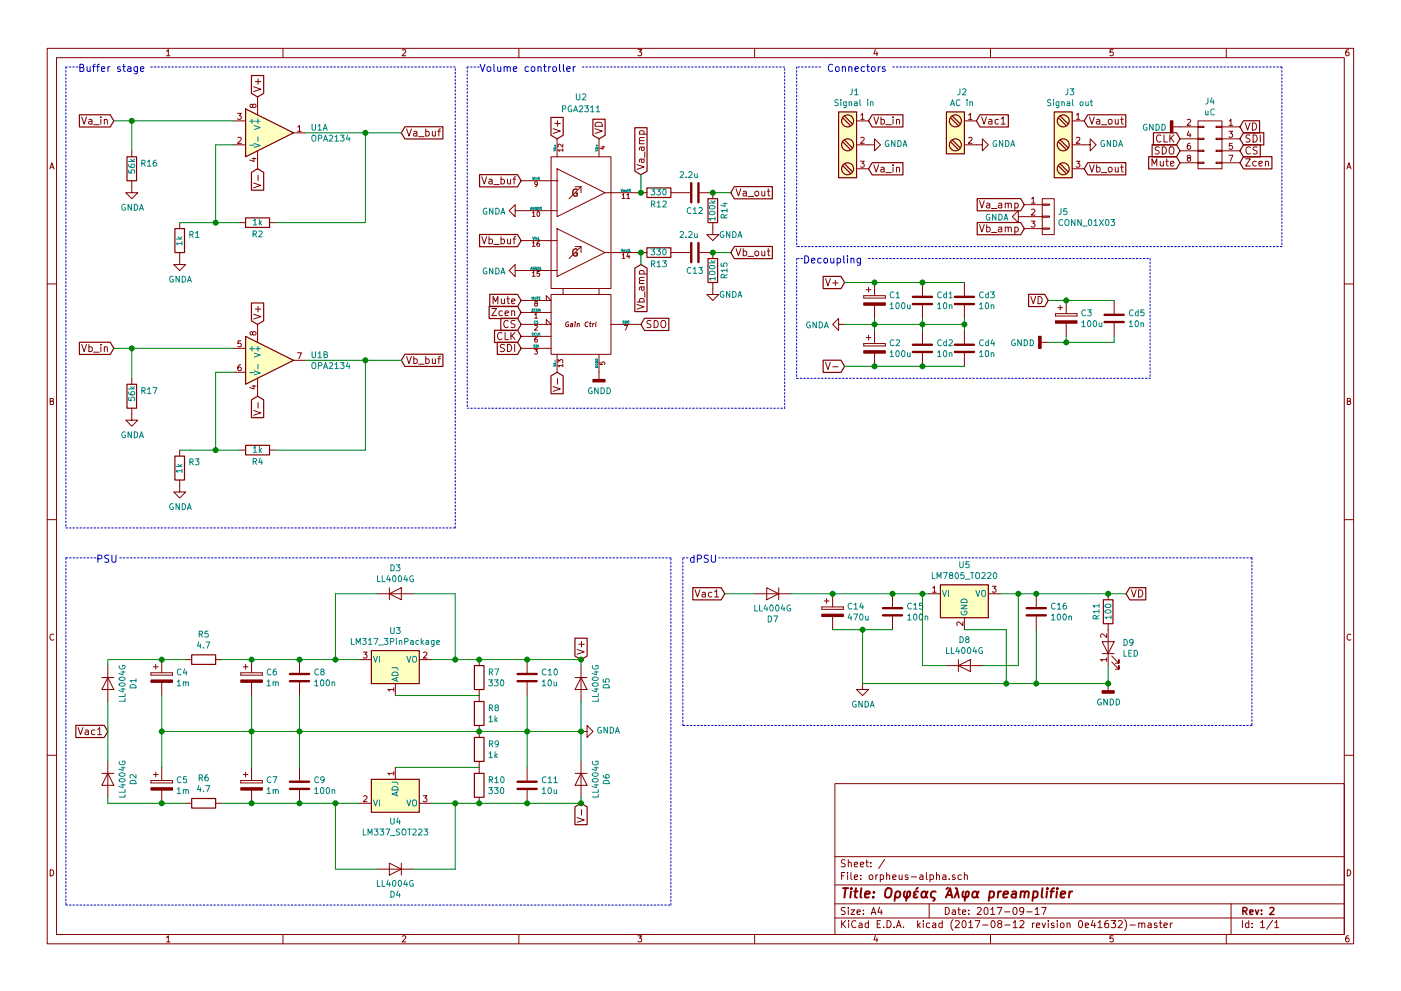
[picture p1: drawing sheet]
EESchema Schematic File Version 2
LIBS:power
LIBS:device
LIBS:transistors
LIBS:conn
LIBS:linear
LIBS:regul
LIBS:74xx
LIBS:cmos4000
LIBS:adc-dac
LIBS:memory
LIBS:xilinx
LIBS:microcontrollers
LIBS:dsp
LIBS:microchip
LIBS:analog_switches
LIBS:motorola
LIBS:texas
LIBS:intel
LIBS:audio
LIBS:interface
LIBS:digital-audio
LIBS:philips
LIBS:display
LIBS:cypress
LIBS:siliconi
LIBS:opto
LIBS:atmel
LIBS:contrib
LIBS:valves
LIBS:pga2311
LIBS:orpheus-alpha-cache
EELAYER 26 0
EELAYER END
$Descr A4 11693 8268
encoding utf-8
Sheet 1 1
Title "Ορφέας Άλφα preamplifier"
Date "2017-09-17"
Rev "2"
Comp ""
Comment1 ""
Comment2 ""
Comment3 ""
Comment4 ""
$EndDescr
$Comp
L OPA2134 U1
U 1 1
P 2250 1100
F 0 "U1" H 2591 1146 50  0000 L CNN
F 1 "OPA2134" H 2591 1055 50  0000 L CNN
F 2 "Housings_SOIC:SOIC-8_3.9x4.9mm_Pitch1.27mm" H 2250 1100 50  0001 C CNN
F 3 "" H 2250 1100 50  0001 C CNN
F 4 "OPA2134UA/2K5" H 2250 1100 60  0001 C CNN "manf#"
	1    2250 1100
	1    0    0    -1  
$EndComp
$Comp
L R R16
U 1 1
P 1100 1400
F 0 "R16" H 1170 1446 50  0000 L CNN
F 1 "56k" V 1100 1350 50  0000 L CNN
F 2 "Resistors_SMD:R_0603_HandSoldering" V 1030 1400 50  0001 C CNN
F 3 "" H 1100 1400 50  0001 C CNN
F 4 "1%" H 1100 1400 60  0001 C CNN "Tolerance"
F 5 "1/4 W" H 1100 1400 60  0001 C CNN "Power"
F 6 "ERJ-PA3F5602V" H 1100 1400 60  0001 C CNN "manf#"
	1    1100 1400
	1    0    0    -1  
$EndComp
$Comp
L R R1
U 1 1
P 1500 2000
F 0 "R1" H 1430 1954 50  0000 R CNN
F 1 "1k" V 1500 2050 50  0000 R CNN
F 2 "Resistors_SMD:R_0603_HandSoldering" V 1430 2000 50  0001 C CNN
F 3 "" H 1500 2000 50  0001 C CNN
F 4 "1%" H 1100 1400 60  0001 C CNN "Tolerance"
F 5 "1/4 W" H 1100 1400 60  0001 C CNN "Power"
F 6 "RCA06031K00FKEAHP" H 1500 2000 60  0001 C CNN "manf#"
	1    1500 2000
	-1   0    0    1   
$EndComp
$Comp
L R R2
U 1 1
P 2150 1850
F 0 "R2" V 2050 1850 50  0000 C CNN
F 1 "1k" V 2150 1850 50  0000 C CNN
F 2 "Resistors_SMD:R_0603_HandSoldering" V 2080 1850 50  0001 C CNN
F 3 "" H 2150 1850 50  0001 C CNN
F 4 "1%" H 1100 1400 60  0001 C CNN "Tolerance"
F 5 "1/4 W" H 1100 1400 60  0001 C CNN "Power"
	1    2150 1850
	0    -1   -1   0   
$EndComp
Text GLabel 950  1000 0    60   Input ~ 0
Va_in
$Comp
L C C12
U 1 1
P 5800 1600
F 0 "C12" V 5950 1600 50  0000 C CNN
F 1 "2.2u" V 5650 1550 50  0000 C CNN
F 2 "Capacitors_THT:C_Rect_L7.2mm_W7.2mm_P5.00mm_FKS2_FKP2_MKS2_MKP2" H 5838 1450 50  0001 C CNN
F 3 "" H 5800 1600 50  0001 C CNN
F 4 "MKS2C042201K00KSSD" V 5800 1600 60  0001 C CNN "manf#"
	1    5800 1600
	0    1    1    0   
$EndComp
Text GLabel 2150 800  1    60   Input ~ 0
V+
Text GLabel 2150 1400 3    60   Input ~ 0
V-
Text GLabel 7050 2350 0    60   Input ~ 0
V+
Text GLabel 7050 3050 0    60   Input ~ 0
V-
$Comp
L C Cd1
U 1 1
P 7700 2500
F 0 "Cd1" H 7815 2546 50  0000 L CNN
F 1 "10n" H 7815 2455 50  0000 L CNN
F 2 "Capacitors_SMD:C_0603_HandSoldering" H 7738 2350 50  0001 C CNN
F 3 "" H 7700 2500 50  0001 C CNN
F 4 "06035C103JAT2A" H 7700 2500 60  0001 C CNN "manf#"
	1    7700 2500
	1    0    0    -1  
$EndComp
$Comp
L C Cd2
U 1 1
P 7700 2900
F 0 "Cd2" H 7815 2946 50  0000 L CNN
F 1 "10n" H 7815 2855 50  0000 L CNN
F 2 "Capacitors_SMD:C_0603_HandSoldering" H 7738 2750 50  0001 C CNN
F 3 "" H 7700 2900 50  0001 C CNN
F 4 "06035C103JAT2A" H 7700 2900 60  0001 C CNN "manf#"
	1    7700 2900
	1    0    0    -1  
$EndComp
$Comp
L CP C1
U 1 1
P 7300 2500
F 0 "C1" H 7418 2546 50  0000 L CNN
F 1 "100u" H 7418 2455 50  0000 L CNN
F 2 "Capacitors_THT:CP_Radial_D5.0mm_P2.00mm" H 7338 2350 50  0001 C CNN
F 3 "" H 7300 2500 50  0001 C CNN
F 4 "UFW1C101MDD1TD" H 7300 2500 60  0001 C CNN "manf#"
F 5 "16V" H 7300 2500 60  0001 C CNN "Voltage"
	1    7300 2500
	1    0    0    -1  
$EndComp
$Comp
L CP C2
U 1 1
P 7300 2900
F 0 "C2" H 7418 2946 50  0000 L CNN
F 1 "100u" H 7418 2855 50  0000 L CNN
F 2 "Capacitors_THT:CP_Radial_D5.0mm_P2.00mm" H 7338 2750 50  0001 C CNN
F 3 "" H 7300 2900 50  0001 C CNN
F 4 "16V" H 7300 2900 60  0001 C CNN "Voltage"
	1    7300 2900
	1    0    0    -1  
$EndComp
$Comp
L C Cd3
U 1 1
P 8050 2500
F 0 "Cd3" H 8165 2546 50  0000 L CNN
F 1 "10n" H 8165 2455 50  0000 L CNN
F 2 "Capacitors_SMD:C_0603_HandSoldering" H 8088 2350 50  0001 C CNN
F 3 "" H 8050 2500 50  0001 C CNN
F 4 "06035C103JAT2A" H 8050 2500 60  0001 C CNN "manf#"
	1    8050 2500
	1    0    0    -1  
$EndComp
$Comp
L C Cd4
U 1 1
P 8050 2900
F 0 "Cd4" H 8165 2946 50  0000 L CNN
F 1 "10n" H 8165 2855 50  0000 L CNN
F 2 "Capacitors_SMD:C_0603_HandSoldering" H 8088 2750 50  0001 C CNN
F 3 "" H 8050 2900 50  0001 C CNN
F 4 "06035C103JAT2A" H 8050 2900 60  0001 C CNN "manf#"
	1    8050 2900
	1    0    0    -1  
$EndComp
Text Notes 6700 2200 0    60   ~ 0
Decoupling
$Comp
L OPA2134 U1
U 2 1
P 2250 3000
F 0 "U1" H 2591 3046 50  0000 L CNN
F 1 "OPA2134" H 2591 2955 50  0000 L CNN
F 2 "Housings_SOIC:SOIC-8_3.9x4.9mm_Pitch1.27mm" H 2250 3000 50  0001 C CNN
F 3 "" H 2250 3000 50  0001 C CNN
F 4 "OPA2134UA/2K5" H 2250 3000 60  0001 C CNN "manf#"
	2    2250 3000
	1    0    0    -1  
$EndComp
$Comp
L R R17
U 1 1
P 1100 3300
F 0 "R17" H 1170 3346 50  0000 L CNN
F 1 "56k" V 1100 3250 50  0000 L CNN
F 2 "Resistors_SMD:R_0603_HandSoldering" V 1030 3300 50  0001 C CNN
F 3 "" H 1100 3300 50  0001 C CNN
F 4 "1%" H 1100 1400 60  0001 C CNN "Tolerance"
F 5 "1/4 W" H 1100 1400 60  0001 C CNN "Power"
	1    1100 3300
	1    0    0    -1  
$EndComp
$Comp
L R R3
U 1 1
P 1500 3900
F 0 "R3" H 1430 3854 50  0000 R CNN
F 1 "1k" V 1500 3950 50  0000 R CNN
F 2 "Resistors_SMD:R_0603_HandSoldering" V 1430 3900 50  0001 C CNN
F 3 "" H 1500 3900 50  0001 C CNN
F 4 "1%" H 1100 1400 60  0001 C CNN "Tolerance"
F 5 "1/4 W" H 1100 1400 60  0001 C CNN "Power"
	1    1500 3900
	-1   0    0    1   
$EndComp
$Comp
L R R4
U 1 1
P 2150 3750
F 0 "R4" V 2050 3750 50  0000 C CNN
F 1 "1k" V 2150 3750 50  0000 C CNN
F 2 "Resistors_SMD:R_0603_HandSoldering" V 2080 3750 50  0001 C CNN
F 3 "" H 2150 3750 50  0001 C CNN
F 4 "1%" H 1100 1400 60  0001 C CNN "Tolerance"
F 5 "1/4 W" H 1100 1400 60  0001 C CNN "Power"
	1    2150 3750
	0    -1   -1   0   
$EndComp
Text GLabel 950  2900 0    60   Input ~ 0
Vb_in
Text GLabel 2150 2700 1    60   Input ~ 0
V+
Text GLabel 2150 3300 3    60   Input ~ 0
V-
Text Notes 650  600  0    60   ~ 0
Buffer stage
Text GLabel 3350 1100 2    60   Input ~ 0
Va_buf
Text GLabel 3350 3000 2    60   Input ~ 0
Vb_buf
$Comp
L PGA2311 U2
U 1 1
P 4850 1350
F 0 "U2" H 4850 1900 50  0000 C CNN
F 1 "PGA2311" H 4850 1800 50  0000 C CNN
F 2 "Housings_SOIC:SOIC-16W_7.5x10.3mm_Pitch1.27mm" H 4850 1350 50  0001 C CNN
F 3 "" H 4850 1350 50  0001 C CNN
F 4 "PGA2311U" H 4850 1350 60  0001 C CNN "manf#"
	1    4850 1350
	1    0    0    -1  
$EndComp
Text GLabel 4650 1150 1    60   Input ~ 0
V+
Text GLabel 4650 3100 3    60   Input ~ 0
V-
Text GLabel 5000 1150 1    60   Input ~ 0
VD
Text GLabel 4350 1500 0    60   Input ~ 0
Va_buf
Text GLabel 4350 2000 0    60   Input ~ 0
Vb_buf
Text GLabel 6100 1600 2    60   Input ~ 0
Va_out
Text GLabel 6100 2100 2    60   Input ~ 0
Vb_out
Text GLabel 4350 2500 0    60   Input ~ 0
Mute
Text GLabel 4350 2600 0    60   Input ~ 0
Zcen
Text GLabel 4350 2700 0    60   Input ~ 0
CS
Text GLabel 4350 2800 0    60   Input ~ 0
CLK
Text GLabel 4350 2900 0    60   Input ~ 0
SDI
Text GLabel 5350 2700 2    60   Input ~ 0
SDO
Text Notes 4000 600  0    60   ~ 0
Volume controller
$Comp
L Screw_Terminal_1x03 J1
U 1 1
P 7050 1200
F 0 "J1" H 7130 1642 50  0000 C CNN
F 1 "Signal in" H 7130 1551 50  0000 C CNN
F 2 "Connectors_Terminal_Blocks:TerminalBlock_Pheonix_MKDS1.5-3pol" H 7050 875 50  0001 C CNN
F 3 "" H 7025 1300 50  0001 C CNN
F 4 "1715035" H 7050 1200 60  0001 C CNN "manf#"
	1    7050 1200
	1    0    0    -1  
$EndComp
$Comp
L Screw_Terminal_1x03 J3
U 1 1
P 8850 1200
F 0 "J3" H 8930 1642 50  0000 C CNN
F 1 "Signal out" H 8930 1551 50  0000 C CNN
F 2 "Connectors_Terminal_Blocks:TerminalBlock_Pheonix_MKDS1.5-3pol" H 8850 875 50  0001 C CNN
F 3 "" H 8825 1300 50  0001 C CNN
F 4 "1715035" H 8850 1200 60  0001 C CNN "manf#"
	1    8850 1200
	1    0    0    -1  
$EndComp
Text GLabel 9050 1000 2    60   Input ~ 0
Va_out
Text GLabel 9050 1400 2    60   Input ~ 0
Vb_out
$Comp
L CONN_02X04 J4
U 1 1
P 10100 1200
F 0 "J4" H 10100 1565 50  0000 C CNN
F 1 "uC" H 10100 1474 50  0000 C CNN
F 2 "Pin_Headers:Pin_Header_Straight_2x04_Pitch2.54mm" H 10100 0   50  0001 C CNN
F 3 "" H 10100 0   50  0001 C CNN
F 4 "M20-9970445" H 10100 1200 60  0001 C CNN "manf#"
	1    10100 1200
	-1   0    0    -1  
$EndComp
Text GLabel 10350 1050 2    60   Input ~ 0
VD
Text GLabel 9850 1350 0    60   Input ~ 0
Mute
Text GLabel 10350 1350 2    60   Input ~ 0
Zcen
Text GLabel 10350 1250 2    60   Input ~ 0
CS
Text GLabel 9850 1150 0    60   Input ~ 0
CLK
Text GLabel 10350 1150 2    60   Input ~ 0
SDI
Text GLabel 9850 1250 0    60   Input ~ 0
SDO
Text Notes 6900 600  0    60   ~ 0
Connectors
Text GLabel 8750 2500 0    60   Input ~ 0
VD
$Comp
L CP C3
U 1 1
P 8900 2650
F 0 "C3" H 9018 2696 50  0000 L CNN
F 1 "100u" H 9018 2605 50  0000 L CNN
F 2 "Capacitors_THT:CP_Radial_D5.0mm_P2.00mm" H 8938 2500 50  0001 C CNN
F 3 "" H 8900 2650 50  0001 C CNN
F 4 "16V" H 8900 2650 60  0001 C CNN "Voltage"
	1    8900 2650
	1    0    0    -1  
$EndComp
$Comp
L C Cd5
U 1 1
P 9300 2650
F 0 "Cd5" H 9415 2696 50  0000 L CNN
F 1 "10n" H 9415 2605 50  0000 L CNN
F 2 "Capacitors_SMD:C_0603_HandSoldering" H 9338 2500 50  0001 C CNN
F 3 "" H 9300 2650 50  0001 C CNN
F 4 "06035C103JAT2A" H 9300 2650 60  0001 C CNN "manf#"
	1    9300 2650
	1    0    0    -1  
$EndComp
$Comp
L Screw_Terminal_1x02 J2
U 1 1
P 7950 1100
F 0 "J2" H 8030 1442 50  0000 C CNN
F 1 "AC in" H 8030 1351 50  0000 C CNN
F 2 "Connectors_Terminal_Blocks:TerminalBlock_Pheonix_MKDS1.5-2pol" H 7950 875 50  0001 C CNN
F 3 "" H 7925 1100 50  0001 C CNN
F 4 "1715022" H 7950 1100 60  0001 C CNN "manf#"
	1    7950 1100
	1    0    0    -1  
$EndComp
Text GLabel 8150 1000 2    60   Input ~ 0
Vac1
$Comp
L LM317_3PinPackage U3
U 1 1
P 3300 5500
F 0 "U3" H 3300 5742 50  0000 C CNN
F 1 "LM317_3PinPackage" H 3300 5651 50  0000 C CNN
F 2 "TO_SOT_Packages_SMD:SOT-223-3Lead_TabPin2" H 3300 5750 50  0001 C CIN
F 3 "http://www.ti.com/lit/ds/symlink/lm317.pdf" H 3300 5500 50  0001 C CNN
F 4 "LM317DCYR" H 3300 5500 60  0001 C CNN "manf#"
	1    3300 5500
	1    0    0    -1  
$EndComp
$Comp
L LM337_SOT223 U4
U 1 1
P 3300 6700
F 0 "U4" H 3300 6550 50  0000 C CNN
F 1 "LM337_SOT223" H 3300 6459 50  0000 C CNN
F 2 "TO_SOT_Packages_SMD:SOT-223-3Lead_TabPin2" H 3300 6500 50  0001 C CIN
F 3 "http://www.ti.com/lit/gpn/lm337-n" H 3300 6700 50  0001 C CNN
F 4 "LM337IMP/NOPB" H 3300 6700 60  0001 C CNN "manf#"
	1    3300 6700
	1    0    0    -1  
$EndComp
$Comp
L D D1
U 1 1
P 900 5700
F 0 "D1" H 900 5916 50  0000 C CNN
F 1 "LL4004G" H 900 5825 50  0000 C CNN
F 2 "Diodes_SMD:D_MELF_Handsoldering" H 900 5700 50  0001 C CNN
F 3 "http://www.mouser.com/ds/2/395/LL4001G%20SERIES_E15-1112814.pdf" H 900 5700 50  0001 C CNN
F 4 "LL4004G L0" H 900 5700 60  0001 C CNN "manf#"
	1    900  5700
	0    1    1    0   
$EndComp
$Comp
L D D2
U 1 1
P 900 6500
F 0 "D2" H 900 6716 50  0000 C CNN
F 1 "LL4004G" H 900 6625 50  0000 C CNN
F 2 "Diodes_SMD:D_MELF_Handsoldering" H 900 6500 50  0001 C CNN
F 3 "http://www.mouser.com/ds/2/395/LL4001G%20SERIES_E15-1112814.pdf" H 900 5700 50  0001 C CNN
	1    900  6500
	0    1    1    0   
$EndComp
$Comp
L D D5
U 1 1
P 4850 5700
F 0 "D5" H 4850 5916 50  0000 C CNN
F 1 "LL4004G" H 4850 5825 50  0000 C CNN
F 2 "Diodes_SMD:D_MELF_Handsoldering" H 4850 5700 50  0001 C CNN
F 3 "http://www.mouser.com/ds/2/395/LL4001G%20SERIES_E15-1112814.pdf" H 900 5700 50  0001 C CNN
	1    4850 5700
	0    1    1    0   
$EndComp
$Comp
L D D6
U 1 1
P 4850 6500
F 0 "D6" H 4850 6716 50  0000 C CNN
F 1 "LL4004G" H 4850 6625 50  0000 C CNN
F 2 "Diodes_SMD:D_MELF_Handsoldering" H 4850 6500 50  0001 C CNN
F 3 "http://www.mouser.com/ds/2/395/LL4001G%20SERIES_E15-1112814.pdf" H 900 5700 50  0001 C CNN
	1    4850 6500
	0    1    1    0   
$EndComp
$Comp
L D D3
U 1 1
P 3300 4950
F 0 "D3" H 3300 5166 50  0000 C CNN
F 1 "LL4004G" H 3300 5075 50  0000 C CNN
F 2 "Diodes_SMD:D_MELF_Handsoldering" H 3300 4950 50  0001 C CNN
F 3 "http://www.mouser.com/ds/2/395/LL4001G%20SERIES_E15-1112814.pdf" H 900 5700 50  0001 C CNN
	1    3300 4950
	1    0    0    -1  
$EndComp
$Comp
L D D4
U 1 1
P 3300 7250
F 0 "D4" H 3300 7466 50  0000 C CNN
F 1 "LL4004G" H 3300 7375 50  0000 C CNN
F 2 "Diodes_SMD:D_MELF_Handsoldering" H 3300 7250 50  0001 C CNN
F 3 "http://www.mouser.com/ds/2/395/LL4001G%20SERIES_E15-1112814.pdf" H 900 5700 50  0001 C CNN
	1    3300 7250
	-1   0    0    1   
$EndComp
$Comp
L R R5
U 1 1
P 1700 5500
F 0 "R5" V 1907 5500 50  0000 C CNN
F 1 "4.7" V 1816 5500 50  0000 C CNN
F 2 "Resistors_SMD:R_1218_HandSoldering" V 1630 5500 50  0001 C CNN
F 3 "" H 1700 5500 50  0001 C CNN
F 4 "1%" H 1100 1400 60  0001 C CNN "Tolerance"
F 5 "1 W" H 1100 1400 60  0001 C CNN "Power"
F 6 "RCL12184R70JNEK" V 1700 5500 60  0001 C CNN "manf#"
	1    1700 5500
	0    -1   -1   0   
$EndComp
$Comp
L R R6
U 1 1
P 1700 6700
F 0 "R6" V 1907 6700 50  0000 C CNN
F 1 "4.7" V 1816 6700 50  0000 C CNN
F 2 "Resistors_SMD:R_1218_HandSoldering" V 1630 6700 50  0001 C CNN
F 3 "" H 1700 6700 50  0001 C CNN
F 4 "1%" H 1100 1400 60  0001 C CNN "Tolerance"
F 5 "1 W" H 1100 1400 60  0001 C CNN "Power"
	1    1700 6700
	0    -1   -1   0   
$EndComp
$Comp
L R R7
U 1 1
P 4000 5650
F 0 "R7" H 4070 5696 50  0000 L CNN
F 1 "330" H 4070 5605 50  0000 L CNN
F 2 "Resistors_SMD:R_0603_HandSoldering" V 3930 5650 50  0001 C CNN
F 3 "" H 4000 5650 50  0001 C CNN
F 4 "1%" H 1100 1400 60  0001 C CNN "Tolerance"
F 5 "1/4 W" H 1100 1400 60  0001 C CNN "Power"
F 6 "ERJ-PA3F3300V" H 4000 5650 60  0001 C CNN "manf#"
	1    4000 5650
	1    0    0    -1  
$EndComp
$Comp
L R R10
U 1 1
P 4000 6550
F 0 "R10" H 4070 6596 50  0000 L CNN
F 1 "330" H 4070 6505 50  0000 L CNN
F 2 "Resistors_SMD:R_0603_HandSoldering" V 3930 6550 50  0001 C CNN
F 3 "" H 4000 6550 50  0001 C CNN
F 4 "1%" H 1100 1400 60  0001 C CNN "Tolerance"
F 5 "1/4 W" H 1100 1400 60  0001 C CNN "Power"
	1    4000 6550
	1    0    0    -1  
$EndComp
$Comp
L R R9
U 1 1
P 4000 6250
F 0 "R9" H 4070 6296 50  0000 L CNN
F 1 "1k" H 4070 6205 50  0000 L CNN
F 2 "Resistors_SMD:R_0603_HandSoldering" V 3930 6250 50  0001 C CNN
F 3 "" H 4000 6250 50  0001 C CNN
F 4 "1%" H 1100 1400 60  0001 C CNN "Tolerance"
F 5 "1/4 W" H 1100 1400 60  0001 C CNN "Power"
	1    4000 6250
	1    0    0    -1  
$EndComp
$Comp
L R R8
U 1 1
P 4000 5950
F 0 "R8" H 4070 5996 50  0000 L CNN
F 1 "1k" H 4070 5905 50  0000 L CNN
F 2 "Resistors_SMD:R_0603_HandSoldering" V 3930 5950 50  0001 C CNN
F 3 "" H 4000 5950 50  0001 C CNN
F 4 "1%" H 1100 1400 60  0001 C CNN "Tolerance"
F 5 "1/4 W" H 1100 1400 60  0001 C CNN "Power"
	1    4000 5950
	1    0    0    -1  
$EndComp
$Comp
L C C8
U 1 1
P 2500 5650
F 0 "C8" H 2615 5696 50  0000 L CNN
F 1 "100n" H 2615 5605 50  0000 L CNN
F 2 "Capacitors_SMD:C_0603_HandSoldering" H 2538 5500 50  0001 C CNN
F 3 "" H 2500 5650 50  0001 C CNN
F 4 "CL10B104JB8NNNC" H 2500 5650 60  0001 C CNN "manf#"
	1    2500 5650
	1    0    0    -1  
$EndComp
$Comp
L C C9
U 1 1
P 2500 6550
F 0 "C9" H 2615 6596 50  0000 L CNN
F 1 "100n" H 2615 6505 50  0000 L CNN
F 2 "Capacitors_SMD:C_0603_HandSoldering" H 2538 6400 50  0001 C CNN
F 3 "" H 2500 6550 50  0001 C CNN
F 4 "CL10B104JB8NNNC" H 2500 6550 60  0001 C CNN "manf#"
	1    2500 6550
	1    0    0    -1  
$EndComp
$Comp
L CP C6
U 1 1
P 2100 5650
F 0 "C6" H 2218 5696 50  0000 L CNN
F 1 "1m" H 2218 5605 50  0000 L CNN
F 2 "Capacitors_THT:CP_Radial_D10.0mm_P7.50mm" H 2138 5500 50  0001 C CNN
F 3 "" H 2100 5650 50  0001 C CNN
F 4 "25V" H 1350 5650 60  0001 C CNN "Voltage"
	1    2100 5650
	1    0    0    -1  
$EndComp
$Comp
L CP C7
U 1 1
P 2100 6550
F 0 "C7" H 2218 6596 50  0000 L CNN
F 1 "1m" H 2218 6505 50  0000 L CNN
F 2 "Capacitors_THT:CP_Radial_D10.0mm_P7.50mm" H 2138 6400 50  0001 C CNN
F 3 "" H 2100 6550 50  0001 C CNN
F 4 "25V" H 1350 5650 60  0001 C CNN "Voltage"
	1    2100 6550
	1    0    0    -1  
$EndComp
$Comp
L CP C4
U 1 1
P 1350 5650
F 0 "C4" H 1468 5696 50  0000 L CNN
F 1 "1m" H 1468 5605 50  0000 L CNN
F 2 "Capacitors_THT:CP_Radial_D10.0mm_P7.50mm" H 1388 5500 50  0001 C CNN
F 3 "" H 1350 5650 50  0001 C CNN
F 4 "25V" H 1350 5650 60  0001 C CNN "Voltage"
F 5 "UFW1E102MPD" H 1350 5650 60  0001 C CNN "manf#"
	1    1350 5650
	1    0    0    -1  
$EndComp
$Comp
L CP C5
U 1 1
P 1350 6550
F 0 "C5" H 1468 6596 50  0000 L CNN
F 1 "1m" H 1468 6505 50  0000 L CNN
F 2 "Capacitors_THT:CP_Radial_D10.0mm_P7.50mm" H 1388 6400 50  0001 C CNN
F 3 "" H 1350 6550 50  0001 C CNN
F 4 "25V" H 1350 5650 60  0001 C CNN "Voltage"
	1    1350 6550
	1    0    0    -1  
$EndComp
$Comp
L C C10
U 1 1
P 4400 5650
F 0 "C10" H 4515 5696 50  0000 L CNN
F 1 "10u" H 4515 5605 50  0000 L CNN
F 2 "Capacitors_SMD:C_0603_HandSoldering" H 4438 5500 50  0001 C CNN
F 3 "" H 4400 5650 50  0001 C CNN
F 4 "CL10A106MO8NQNC" H 4400 5650 60  0001 C CNN "manf#"
	1    4400 5650
	1    0    0    -1  
$EndComp
$Comp
L C C11
U 1 1
P 4400 6550
F 0 "C11" H 4515 6596 50  0000 L CNN
F 1 "10u" H 4515 6505 50  0000 L CNN
F 2 "Capacitors_SMD:C_0603_HandSoldering" H 4438 6400 50  0001 C CNN
F 3 "" H 4400 6550 50  0001 C CNN
F 4 "CL10A106MO8NQNC" H 4400 6550 60  0001 C CNN "manf#"
	1    4400 6550
	1    0    0    -1  
$EndComp
Text GLabel 900  6100 0    60   Input ~ 0
Vac1
Text GLabel 4850 5500 1    60   Input ~ 0
V+
Text GLabel 4850 6700 3    60   Input ~ 0
V-
Text GLabel 7250 1000 2    60   Input ~ 0
Vb_in
Text Notes 800  4700 0    60   ~ 0
PSU
$Comp
L D D7
U 1 1
P 6450 4950
F 0 "D7" H 6450 5166 50  0000 C CNN
F 1 "LL4004G" H 6450 5075 50  0000 C CNN
F 2 "Diodes_SMD:D_MELF_Handsoldering" H 6450 4950 50  0001 C CNN
F 3 "http://www.mouser.com/ds/2/395/LL4001G%20SERIES_E15-1112814.pdf" H 900 5700 50  0001 C CNN
	1    6450 4950
	-1   0    0    1   
$EndComp
$Comp
L CP C14
U 1 1
P 6950 5100
F 0 "C14" H 7068 5146 50  0000 L CNN
F 1 "470u" H 7068 5055 50  0000 L CNN
F 2 "Capacitors_THT:CP_Radial_D10.0mm_P7.50mm" H 6988 4950 50  0001 C CNN
F 3 "" H 6950 5100 50  0001 C CNN
F 4 "UFW1E471MPD1TD" H 6950 5100 60  0001 C CNN "manf#"
F 5 "25V" H 6950 5100 60  0001 C CNN "Voltage"
	1    6950 5100
	1    0    0    -1  
$EndComp
$Comp
L C C15
U 1 1
P 7450 5100
F 0 "C15" H 7565 5146 50  0000 L CNN
F 1 "100n" H 7565 5055 50  0000 L CNN
F 2 "Capacitors_SMD:C_0603_HandSoldering" H 7488 4950 50  0001 C CNN
F 3 "" H 7450 5100 50  0001 C CNN
F 4 "CL10B104JB8NNNC" H 7450 5100 60  0001 C CNN "manf#"
	1    7450 5100
	1    0    0    -1  
$EndComp
$Comp
L C C16
U 1 1
P 8650 5100
F 0 "C16" H 8765 5146 50  0000 L CNN
F 1 "100n" H 8765 5055 50  0000 L CNN
F 2 "Capacitors_SMD:C_0603_HandSoldering" H 8688 4950 50  0001 C CNN
F 3 "" H 8650 5100 50  0001 C CNN
F 4 "CL10B104JB8NNNC" H 8650 5100 60  0001 C CNN "manf#"
	1    8650 5100
	1    0    0    -1  
$EndComp
$Comp
L D D8
U 1 1
P 8050 5550
F 0 "D8" H 8050 5766 50  0000 C CNN
F 1 "LL4004G" H 8050 5675 50  0000 C CNN
F 2 "Diodes_SMD:D_MELF_Handsoldering" H 8050 5550 50  0001 C CNN
F 3 "http://www.mouser.com/ds/2/395/LL4001G%20SERIES_E15-1112814.pdf" H 900 5700 50  0001 C CNN
	1    8050 5550
	1    0    0    -1  
$EndComp
$Comp
L R R11
U 1 1
P 9250 5100
F 0 "R11" V 9150 5100 50  0000 C CNN
F 1 "100" V 9250 5100 50  0000 C CNN
F 2 "Resistors_SMD:R_0603_HandSoldering" V 9180 5100 50  0001 C CNN
F 3 "" H 9250 5100 50  0001 C CNN
F 4 "1%" H 1100 1400 60  0001 C CNN "Tolerance"
F 5 "1/4 W" H 1100 1400 60  0001 C CNN "Power"
F 6 "RCS0603100RFKEA" V 9250 5100 60  0001 C CNN "manf#"
	1    9250 5100
	1    0    0    -1  
$EndComp
$Comp
L LM7805_TO220 U5
U 1 1
P 8050 4950
F 0 "U5" H 8050 5192 50  0000 C CNN
F 1 "LM7805_TO220" H 8050 5101 50  0000 C CNN
F 2 "TO_SOT_Packages_THT:TO-220_Vertical" H 8050 5175 50  0001 C CIN
F 3 "http://www.mouser.com/ds/2/308/LM7805-1124977.pdf" H 8050 4900 50  0001 C CNN
F 4 "LM7805CT" H 8050 4950 60  0001 C CNN "manf#"
	1    8050 4950
	1    0    0    -1  
$EndComp
$Comp
L LED D9
U 1 1
P 9250 5400
F 0 "D9" V 9288 5283 50  0000 R CNN
F 1 "LED" V 9197 5283 50  0000 R CNN
F 2 "LEDs:LED_0603_HandSoldering" H 9250 5400 50  0001 C CNN
F 3 "" H 9250 5400 50  0001 C CNN
F 4 "HSMA-C190" V 9250 5400 60  0001 C CNN "manf#"
F 5 "20mA" V 9250 5400 60  0001 C CNN "Current"
	1    9250 5400
	0    -1   -1   0   
$EndComp
Text GLabel 9400 4950 2    60   Input ~ 0
VD
Text Notes 5750 4700 0    60   ~ 0
dPSU
$Comp
L R R12
U 1 1
P 5500 1600
F 0 "R12" V 5400 1600 50  0000 C CNN
F 1 "330" V 5500 1600 50  0000 C CNN
F 2 "Resistors_SMD:R_0603_HandSoldering" V 5430 1600 50  0001 C CNN
F 3 "" H 5500 1600 50  0001 C CNN
F 4 "1%" H 1100 1400 60  0001 C CNN "Tolerance"
F 5 "1/4 W" H 1100 1400 60  0001 C CNN "Power"
	1    5500 1600
	0    -1   -1   0   
$EndComp
$Comp
L R R13
U 1 1
P 5500 2100
F 0 "R13" V 5400 2100 50  0000 C CNN
F 1 "330" V 5500 2100 50  0000 C CNN
F 2 "Resistors_SMD:R_0603_HandSoldering" V 5430 2100 50  0001 C CNN
F 3 "" H 5500 2100 50  0001 C CNN
F 4 "1%" H 1100 1400 60  0001 C CNN "Tolerance"
F 5 "1/4 W" H 1100 1400 60  0001 C CNN "Power"
	1    5500 2100
	0    -1   -1   0   
$EndComp
$Comp
L C C13
U 1 1
P 5800 2100
F 0 "C13" V 5950 2100 50  0000 C CNN
F 1 "2.2u" V 5650 2050 50  0000 C CNN
F 2 "Capacitors_THT:C_Rect_L7.2mm_W7.2mm_P5.00mm_FKS2_FKP2_MKS2_MKP2" H 5838 1950 50  0001 C CNN
F 3 "" H 5800 2100 50  0001 C CNN
F 4 "MKS2C042201K00KSSD" V 5800 2100 60  0001 C CNN "manf#"
	1    5800 2100
	0    1    1    0   
$EndComp
$Comp
L R R14
U 1 1
P 5950 1750
F 0 "R14" V 5850 1750 50  0000 C CNN
F 1 "100k" V 5950 1750 50  0000 C CNN
F 2 "Resistors_SMD:R_0603_HandSoldering" V 5880 1750 50  0001 C CNN
F 3 "" H 5950 1750 50  0001 C CNN
F 4 "1%" H 1100 1400 60  0001 C CNN "Tolerance"
F 5 "1/4 W" H 1100 1400 60  0001 C CNN "Power"
F 6 "ESR03EZPF1003" V 5950 1750 60  0001 C CNN "manf#"
	1    5950 1750
	-1   0    0    1   
$EndComp
$Comp
L GNDA #PWR01
U 1 1
P 5950 1900
F 0 "#PWR01" H 5950 1650 50  0001 C CNN
F 1 "GNDA" H 6100 1850 50  0000 C CNN
F 2 "" H 5950 1900 50  0001 C CNN
F 3 "" H 5950 1900 50  0001 C CNN
	1    5950 1900
	1    0    0    -1  
$EndComp
$Comp
L R R15
U 1 1
P 5950 2250
F 0 "R15" V 5850 2250 50  0000 C CNN
F 1 "100k" V 5950 2250 50  0000 C CNN
F 2 "Resistors_SMD:R_0603_HandSoldering" V 5880 2250 50  0001 C CNN
F 3 "" H 5950 2250 50  0001 C CNN
F 4 "1%" H 1100 1400 60  0001 C CNN "Tolerance"
F 5 "1/4 W" H 1100 1400 60  0001 C CNN "Power"
	1    5950 2250
	-1   0    0    1   
$EndComp
$Comp
L GNDA #PWR02
U 1 1
P 5950 2400
F 0 "#PWR02" H 5950 2150 50  0001 C CNN
F 1 "GNDA" H 6100 2350 50  0000 C CNN
F 2 "" H 5950 2400 50  0001 C CNN
F 3 "" H 5950 2400 50  0001 C CNN
	1    5950 2400
	1    0    0    -1  
$EndComp
$Comp
L GNDA #PWR03
U 1 1
P 4350 1750
F 0 "#PWR03" H 4350 1500 50  0001 C CNN
F 1 "GNDA" V 4355 1623 50  0000 R CNN
F 2 "" H 4350 1750 50  0001 C CNN
F 3 "" H 4350 1750 50  0001 C CNN
	1    4350 1750
	0    1    1    0   
$EndComp
$Comp
L GNDA #PWR04
U 1 1
P 1500 2150
F 0 "#PWR04" H 1500 1900 50  0001 C CNN
F 1 "GNDA" H 1505 1977 50  0000 C CNN
F 2 "" H 1500 2150 50  0001 C CNN
F 3 "" H 1500 2150 50  0001 C CNN
	1    1500 2150
	1    0    0    -1  
$EndComp
$Comp
L GNDA #PWR05
U 1 1
P 1100 1550
F 0 "#PWR05" H 1100 1300 50  0001 C CNN
F 1 "GNDA" H 1105 1377 50  0000 C CNN
F 2 "" H 1100 1550 50  0001 C CNN
F 3 "" H 1100 1550 50  0001 C CNN
	1    1100 1550
	1    0    0    -1  
$EndComp
$Comp
L GNDA #PWR06
U 1 1
P 1100 3450
F 0 "#PWR06" H 1100 3200 50  0001 C CNN
F 1 "GNDA" H 1105 3277 50  0000 C CNN
F 2 "" H 1100 3450 50  0001 C CNN
F 3 "" H 1100 3450 50  0001 C CNN
	1    1100 3450
	1    0    0    -1  
$EndComp
$Comp
L GNDA #PWR07
U 1 1
P 1500 4050
F 0 "#PWR07" H 1500 3800 50  0001 C CNN
F 1 "GNDA" H 1505 3877 50  0000 C CNN
F 2 "" H 1500 4050 50  0001 C CNN
F 3 "" H 1500 4050 50  0001 C CNN
	1    1500 4050
	1    0    0    -1  
$EndComp
$Comp
L GNDA #PWR08
U 1 1
P 4350 2250
F 0 "#PWR08" H 4350 2000 50  0001 C CNN
F 1 "GNDA" V 4355 2123 50  0000 R CNN
F 2 "" H 4350 2250 50  0001 C CNN
F 3 "" H 4350 2250 50  0001 C CNN
	1    4350 2250
	0    1    1    0   
$EndComp
$Comp
L GNDA #PWR09
U 1 1
P 7050 2700
F 0 "#PWR09" H 7050 2450 50  0001 C CNN
F 1 "GNDA" V 7055 2573 50  0000 R CNN
F 2 "" H 7050 2700 50  0001 C CNN
F 3 "" H 7050 2700 50  0001 C CNN
	1    7050 2700
	0    1    1    0   
$EndComp
$Comp
L GNDD #PWR010
U 1 1
P 5000 3100
F 0 "#PWR010" H 5000 2850 50  0001 C CNN
F 1 "GNDD" H 5004 2945 50  0000 C CNN
F 2 "" H 5000 3100 50  0001 C CNN
F 3 "" H 5000 3100 50  0001 C CNN
	1    5000 3100
	1    0    0    -1  
$EndComp
$Comp
L GNDD #PWR011
U 1 1
P 8750 2850
F 0 "#PWR011" H 8750 2600 50  0001 C CNN
F 1 "GNDD" V 8754 2740 50  0000 R CNN
F 2 "" H 8750 2850 50  0001 C CNN
F 3 "" H 8750 2850 50  0001 C CNN
	1    8750 2850
	0    1    1    0   
$EndComp
$Comp
L GNDA #PWR012
U 1 1
P 7250 1200
F 0 "#PWR012" H 7250 950 50  0001 C CNN
F 1 "GNDA" V 7255 1072 50  0000 R CNN
F 2 "" H 7250 1200 50  0001 C CNN
F 3 "" H 7250 1200 50  0001 C CNN
	1    7250 1200
	0    -1   -1   0   
$EndComp
$Comp
L GNDA #PWR013
U 1 1
P 8150 1200
F 0 "#PWR013" H 8150 950 50  0001 C CNN
F 1 "GNDA" V 8155 1072 50  0000 R CNN
F 2 "" H 8150 1200 50  0001 C CNN
F 3 "" H 8150 1200 50  0001 C CNN
	1    8150 1200
	0    -1   -1   0   
$EndComp
$Comp
L GNDA #PWR014
U 1 1
P 9050 1200
F 0 "#PWR014" H 9050 950 50  0001 C CNN
F 1 "GNDA" V 9055 1072 50  0000 R CNN
F 2 "" H 9050 1200 50  0001 C CNN
F 3 "" H 9050 1200 50  0001 C CNN
	1    9050 1200
	0    -1   -1   0   
$EndComp
$Comp
L GNDD #PWR015
U 1 1
P 9850 1050
F 0 "#PWR015" H 9850 800 50  0001 C CNN
F 1 "GNDD" V 9854 940 50  0000 R CNN
F 2 "" H 9850 1050 50  0001 C CNN
F 3 "" H 9850 1050 50  0001 C CNN
	1    9850 1050
	0    1    1    0   
$EndComp
$Comp
L GNDA #PWR016
U 1 1
P 4850 6100
F 0 "#PWR016" H 4850 5850 50  0001 C CNN
F 1 "GNDA" V 4855 5972 50  0000 R CNN
F 2 "" H 4850 6100 50  0001 C CNN
F 3 "" H 4850 6100 50  0001 C CNN
	1    4850 6100
	0    -1   -1   0   
$EndComp
$Comp
L GNDA #PWR017
U 1 1
P 7200 5700
F 0 "#PWR017" H 7200 5450 50  0001 C CNN
F 1 "GNDA" H 7205 5527 50  0000 C CNN
F 2 "" H 7200 5700 50  0001 C CNN
F 3 "" H 7200 5700 50  0001 C CNN
	1    7200 5700
	1    0    0    -1  
$EndComp
$Comp
L GNDD #PWR018
U 1 1
P 9250 5700
F 0 "#PWR018" H 9250 5450 50  0001 C CNN
F 1 "GNDD" H 9254 5545 50  0000 C CNN
F 2 "" H 9250 5700 50  0001 C CNN
F 3 "" H 9250 5700 50  0001 C CNN
	1    9250 5700
	1    0    0    -1  
$EndComp
Text GLabel 6050 4950 0    60   Input ~ 0
Vac1
Text GLabel 7250 1400 2    60   Input ~ 0
Va_in
Text GLabel 5350 1450 1    60   Input ~ 0
Va_amp
Wire Wire Line
	1500 1850 2000 1850
Wire Wire Line
	1950 1200 1800 1200
Wire Wire Line
	1800 1200 1800 1850
Connection ~ 1800 1850
Wire Wire Line
	2550 1100 3350 1100
Wire Wire Line
	2300 1850 3050 1850
Connection ~ 3050 1100
Wire Wire Line
	950  1000 1950 1000
Wire Wire Line
	1100 1250 1100 1000
Connection ~ 1100 1000
Wire Wire Line
	7050 2350 8050 2350
Wire Wire Line
	7050 3050 8050 3050
Wire Wire Line
	7050 2700 8050 2700
Connection ~ 7300 2350
Wire Wire Line
	7300 2650 7300 2750
Connection ~ 7300 2700
Wire Wire Line
	8050 2650 8050 2750
Connection ~ 8050 2700
Connection ~ 7700 2350
Wire Wire Line
	7700 2650 7700 2750
Connection ~ 7700 2700
Connection ~ 7300 3050
Connection ~ 7700 3050
Wire Notes Line
	6700 2150 6650 2150
Wire Notes Line
	6650 2150 6650 3150
Wire Notes Line
	6650 3150 9600 3150
Wire Notes Line
	7250 2150 9600 2150
Wire Wire Line
	1500 3750 2000 3750
Wire Wire Line
	1950 3100 1800 3100
Wire Wire Line
	1800 3100 1800 3750
Connection ~ 1800 3750
Wire Wire Line
	2550 3000 3350 3000
Wire Wire Line
	2300 3750 3050 3750
Wire Wire Line
	3050 3750 3050 3000
Connection ~ 3050 3000
Wire Wire Line
	950  2900 1950 2900
Wire Wire Line
	1100 3150 1100 2900
Connection ~ 1100 2900
Wire Notes Line
	6850 550  6650 550 
Wire Notes Line
	6650 550  6650 2050
Wire Notes Line
	10700 550  10700 2050
Wire Notes Line
	10700 550  7450 550 
Wire Wire Line
	8750 2500 9300 2500
Wire Wire Line
	9300 2850 9300 2800
Wire Wire Line
	8750 2850 9300 2850
Wire Wire Line
	8900 2800 8900 2850
Connection ~ 8900 2850
Connection ~ 8900 2500
Wire Notes Line
	9600 2150 9600 3150
Wire Wire Line
	900  6350 900  5850
Wire Wire Line
	4850 5850 4850 6350
Wire Wire Line
	3300 5800 4000 5800
Wire Wire Line
	3300 6400 4000 6400
Wire Wire Line
	1850 5500 3000 5500
Wire Wire Line
	1850 6700 3000 6700
Wire Wire Line
	2800 5500 2800 4950
Wire Wire Line
	2800 4950 3150 4950
Connection ~ 2800 5500
Wire Wire Line
	3450 4950 3800 4950
Wire Wire Line
	3800 4950 3800 5500
Connection ~ 3800 5500
Wire Wire Line
	3800 6700 3800 7250
Wire Wire Line
	3800 7250 3450 7250
Connection ~ 3800 6700
Wire Wire Line
	3150 7250 2800 7250
Wire Wire Line
	2800 7250 2800 6700
Connection ~ 2800 6700
Connection ~ 4850 6100
Wire Wire Line
	4850 5500 4850 5550
Connection ~ 4000 5500
Wire Wire Line
	4850 6700 4850 6650
Connection ~ 4000 6700
Wire Wire Line
	2500 5800 2500 6400
Connection ~ 2500 5500
Connection ~ 2100 5500
Connection ~ 2500 6700
Connection ~ 2100 6700
Wire Wire Line
	900  6700 1550 6700
Wire Wire Line
	1350 5800 1350 6400
Wire Wire Line
	900  5500 1550 5500
Wire Wire Line
	2100 5800 2100 6400
Connection ~ 1350 6100
Connection ~ 4000 6100
Connection ~ 2100 6100
Connection ~ 2500 6100
Wire Wire Line
	900  5550 900  5500
Connection ~ 1350 5500
Wire Wire Line
	900  6650 900  6700
Connection ~ 1350 6700
Connection ~ 4850 6700
Connection ~ 4850 5500
Wire Wire Line
	4400 5800 4400 6400
Connection ~ 4400 6100
Wire Notes Line
	800  4650 550  4650
Wire Notes Line
	550  4650 550  7550
Wire Notes Line
	550  7550 5600 7550
Wire Notes Line
	5600 7550 5600 4650
Wire Notes Line
	5600 4650 1000 4650
Connection ~ 4400 5500
Connection ~ 4400 6700
Wire Wire Line
	6050 4950 6300 4950
Wire Wire Line
	6600 4950 7750 4950
Connection ~ 6950 4950
Connection ~ 7450 4950
Connection ~ 8650 4950
Wire Wire Line
	8500 4950 8500 5550
Wire Wire Line
	8500 5550 8200 5550
Connection ~ 8500 4950
Wire Wire Line
	7900 5550 7700 5550
Wire Wire Line
	7700 5550 7700 4950
Connection ~ 7700 4950
Wire Wire Line
	6950 5250 7450 5250
Wire Wire Line
	7200 5250 7200 5700
Wire Wire Line
	7200 5700 9250 5700
Connection ~ 7200 5250
Wire Notes Line
	10450 4650 6000 4650
Wire Wire Line
	8050 5250 8400 5250
Wire Wire Line
	8400 5250 8400 5700
Connection ~ 8400 5700
Wire Wire Line
	3600 6700 4850 6700
Wire Wire Line
	3600 5500 4850 5500
Wire Wire Line
	1350 6100 4850 6100
Wire Wire Line
	3050 1850 3050 1100
Wire Notes Line
	650  550  550  550 
Wire Notes Line
	550  550  550  4400
Wire Notes Line
	550  4400 3800 4400
Wire Notes Line
	3800 4400 3800 550 
Wire Notes Line
	3800 550  1250 550 
Wire Wire Line
	5950 1600 6100 1600
Connection ~ 5950 1600
Wire Wire Line
	6100 2100 5950 2100
Connection ~ 5950 2100
Wire Notes Line
	4000 550  3900 550 
Wire Notes Line
	3900 550  3900 3400
Wire Notes Line
	3900 3400 6550 3400
Wire Notes Line
	6550 3400 6550 550 
Wire Notes Line
	6550 550  4850 550 
Wire Notes Line
	10450 4650 10450 6050
Wire Notes Line
	10450 6050 5700 6050
Wire Notes Line
	5700 6050 5700 4650
Wire Notes Line
	5700 4650 5750 4650
Wire Wire Line
	9250 5700 9250 5550
Connection ~ 9250 5700
Wire Wire Line
	8350 4950 9400 4950
Connection ~ 9250 4950
Wire Wire Line
	8650 5250 8650 5700
Connection ~ 8650 5700
Wire Notes Line
	10700 2050 6650 2050
Wire Wire Line
	5350 1450 5350 1600
Connection ~ 5350 1600
Text GLabel 5350 2200 3    60   Input ~ 0
Vb_amp
Wire Wire Line
	5350 2200 5350 2100
Connection ~ 5350 2100
$Comp
L CONN_01X03 J5
U 1 1
P 8750 1800
F 0 "J5" H 8828 1841 50  0000 L CNN
F 1 "CONN_01X03" H 8828 1750 50  0000 L CNN
F 2 "Pin_Headers:Pin_Header_Straight_1x03_Pitch2.54mm" H 8750 1800 50  0001 C CNN
F 3 "" H 8750 1800 50  0001 C CNN
	1    8750 1800
	1    0    0    -1  
$EndComp
Text GLabel 8550 1700 0    60   Input ~ 0
Va_amp
Text GLabel 8550 1900 0    60   Input ~ 0
Vb_amp
$Comp
L GNDA #PWR019
U 1 1
P 8550 1800
F 0 "#PWR019" H 8550 1550 50  0001 C CNN
F 1 "GNDA" V 8555 1672 50  0000 R CNN
F 2 "" H 8550 1800 50  0001 C CNN
F 3 "" H 8550 1800 50  0001 C CNN
	1    8550 1800
	0    1    1    0   
$EndComp
$EndSCHEMATC
